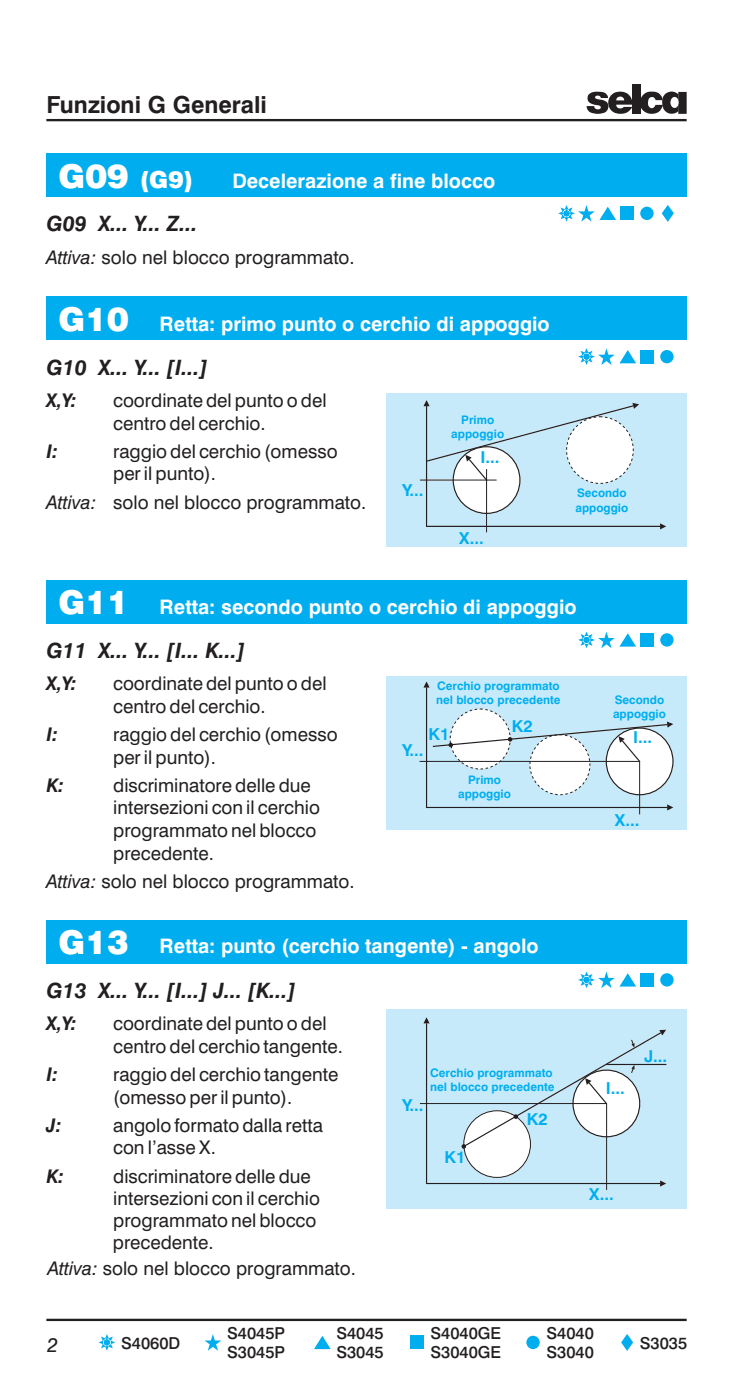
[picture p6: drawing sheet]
<svg xmlns="http://www.w3.org/2000/svg" width="110mm" height="210mm" viewBox="0 0 110 210" stroke-linecap="round" stroke-linejoin="round" font-family="sans-serif">
<path d="M7 198h96" fill="none" stroke="#231f20" stroke-width=".35"/>
<g fill="#00aeef">
<path d="M94 200.1l.9 1.3-.9 1.3-.9-1.3z" fill-rule="evenodd"/>
<path d="M48.3 200.4l1.3 2h-2.5z" fill-rule="evenodd"/>
<path d="M15.1 200.5l2.2 .9-2.2 .9 .9-2.1 .9 2.1-2.1-.9 2.1-.9-.9 2.2z" fill-rule="evenodd"/>
<path d="M84.1 31.1l2.1 .9-2.1 .9 .8-2.1 .9 2.1-2.1-.9 2.1-.9-.9 2.2z" fill-rule="evenodd"/>
<path d="M91.1 31l1.3 2h-2.5z" fill-rule="evenodd"/>
<path d="M100.1 30.7l.9 1.3-.9 1.3-.9-1.3z" fill-rule="evenodd"/>
<circle cx="79.9" cy="201.4" r="1"/>
<circle cx="97" cy="32" r="1"/>
</g>
<g fill="#00aeef">
<path d="M30.7 201.1h.9l.3-.9 .3 .9h1l-.8 .6 .3 1-.8-.6-.8 .6 .3-1z"/>
<path d="M61.5 200.4h2v2h-2z"/>
<path d="M7 23h96v6.5h-96z"/>
<path d="M86.7 31.7h.9l.3-.9 .3 .9h1l-.8 .6 .3 1-.8-.6-.7 .6 .3-1z"/>
<path d="M93 31h2v2h-2z"/>
</g>
<path d="M7 18h96" fill="none" stroke="#231f20" stroke-width=".35"/>
<path d="M94.8 12.7h1.2v4.4h-1.2z" fill="#231f20"/>
<g fill="#231f20">
<path d="M91.6 14.4a1.73 1.73 0 0 0-.1 2.1 1.73 1.73 0 0 0 2.1 .5 1.81 1.81 0 0 0 1.2-1h-1.3a.62 .62 0 0 1-.7 .3 .62 .62 0 0 1-.4-.6h2.4a1.84 1.84 0 0 0-1.1-1.9 1.84 1.84 0 0 0-2.1 .6zM92.5 14.7a.6 .6 0 0 1 .6-.2 .6 .6 0 0 1 .5 .6h-1.2z" fill-rule="evenodd"/>
<path d="M88.3 14.2a2.37 2.37 0 0 1 2.7 0l.2 .5h-1.1l-.1-.1a.46 .46 0 0 0-.8 0l.3 .3a1.63 1.63 0 0 1 1.7 .8 1.13 1.13 0 0 1-1.2 1.4 1.76 1.76 0 0 1-2-.8v-.4h1.1a.55 .55 0 0 0 .3 .5 .55 .55 0 0 0 .6-.1l.1-.2-.2-.2-1-.2a.92 .92 0 0 1-.6-1.5z" fill-rule="evenodd"/>
<path d="M96.4 14.3a1.81 1.81 0 0 1 2.9 .4v.3h-1a.58 .58 0 0 0-.7-.4 .58 .58 0 0 0-.4 .7 .66 .66 0 0 0 .7 .9l.4-.5h1.1a1.72 1.72 0 0 1-2.5 1.2 1.72 1.72 0 0 1-.5-2.6z" fill-rule="evenodd"/>
<path d="M101.7 13.8h1.3v3.3h-1.3z" fill-rule="evenodd"/>
<path d="M99.7 14.1a1.46 1.46 0 0 1 2 .1v.9a.62 .62 0 0 0-.8-.5 .62 .62 0 0 0-.4 .8 .62 .62 0 0 0 .5 .8 .62 .62 0 0 0 .7-.5v1a1.48 1.48 0 0 1-1.7 .2 1.48 1.48 0 0 1-.7-1.6v-.5z" fill-rule="evenodd"/>
</g>
<g fill="#00aeef">
<path d="M7 44.5h96v6.5h-96z"/>
<path d="M89.7 53.2h.9l.3-.9 .3 .9h1l-.8 .6 .3 1-.8-.6-.7 .6 .3-1z"/>
<path d="M96 52.5h2v2h-2z"/>
</g>
<g fill="#00aeef">
<path d="M87.1 52.6l2.1 .9-2.1 .9 .8-2.1 .9 2.1-2.1-.9 2.1-.9-.9 2.2z" fill-rule="evenodd"/>
<path d="M94.1 52.5l1.3 2h-2.5z" fill-rule="evenodd"/>
<circle cx="100" cy="53.5" r="1"/>
</g>
<path d="M58 59h45v23h-45z" fill="#c7eafb"/>
<path d="M64 60.9v18.1" fill="none" stroke="#231f20" stroke-width=".18"/>
<path d="M64 60l.4 .9h-.9z" fill="#231f20"/>
<path d="M63.9 79h35.1" fill="none" stroke="#231f20" stroke-width=".18"/>
<path d="M99 78.5l.9 .5-.9 .4z" fill="#231f20"/>
<path d="M95 60.9l-31 8.3" fill="none" stroke="#231f20" stroke-width=".18"/>
<path d="M94.8 60.4l1 .3-.7 .6z" fill="#231f20"/>
<circle cx="73" cy="72" r="5" fill="#fff"/>
<g fill="none" stroke="#231f20" stroke-width=".18">
<path d="M70.4 68.9l2.6 3.2"/>
<circle cx="73" cy="72" r="5"/>
</g>
<path d="M69.8 68.2l.9 .4-.7 .6z" fill="#231f20"/>
<path d="M63 72h11.5M73 70.4v9.5" fill="none" stroke="#231f20" stroke-width=".15"/>
<circle cx="90" cy="67.5" r="5" fill="#fff"/>
<circle cx="90" cy="67.5" r="5" fill="none" stroke="#231f20" stroke-width=".15" stroke-dasharray=".4 .4" stroke-linecap="butt"/>
<g fill="#00aeef">
<path d="M7 87h96v6.5h-96z"/>
<path d="M89.7 95.7h.9l.3-.9 .3 .9h1l-.8 .6 .3 1-.8-.6-.7 .6 .3-1z"/>
<path d="M96 95h2v2h-2z"/>
</g>
<g fill="#00aeef">
<path d="M87.1 95.1l2.1 .9-2.1 .9 .8-2.1 .9 2.1-2.1-.9 2.1-.9-.9 2.2z" fill-rule="evenodd"/>
<path d="M94.1 95l1.3 2h-2.5z" fill-rule="evenodd"/>
<circle cx="100" cy="96" r="1"/>
</g>
<path d="M58 101.5h45v23h-45z" fill="#c7eafb"/>
<path d="M64 103.1v18.1" fill="none" stroke="#231f20" stroke-width=".18"/>
<path d="M64 102.2l.4 1h-.9z" fill="#231f20"/>
<path d="M63.9 121.1h36.1" fill="none" stroke="#231f20" stroke-width=".18"/>
<path d="M100 120.7l1 .4-1 .5z" fill="#231f20"/>
<circle cx="95.9" cy="114.2" r="5" fill="#fff"/>
<g fill="none" stroke="#231f20" stroke-width=".18">
<path d="M93.3 111.1l2.6 3.2"/>
<circle cx="95.9" cy="114.2" r="5"/>
</g>
<path d="M92.7 110.4l1 .5-.7 .5z" fill="#231f20"/>
<path d="M95.9 114.2v8" fill="none" stroke="#231f20" stroke-width=".15"/>
<circle cx="84" cy="114.7" r="4.5" fill="#fff"/>
<circle cx="84" cy="114.7" r="4.5" fill="none" stroke="#231f20" stroke-width=".15" stroke-dasharray=".4 .4" stroke-linecap="butt"/>
<circle cx="72" cy="110.9" r="4.5" fill="#fff"/>
<circle cx="72" cy="110.9" r="4.5" fill="none" stroke="#231f20" stroke-width=".15" stroke-dasharray=".4 .4" stroke-linecap="butt"/>
<path d="M100 108.7l-35.1 3.3" fill="none" stroke="#231f20" stroke-width=".18"/>
<path d="M100 108.3l1 .3-.9 .6z" fill="#231f20"/>
<g fill="#231f20" stroke="#231f20" stroke-width=".18">
<circle cx="67.6" cy="111.8" r=".25"/>
<circle cx="76.5" cy="110.9" r=".25"/>
</g>
<path d="M62.9 114.2h33" fill="none" stroke="#231f20" stroke-width=".15"/>
<g fill="#00aeef">
<path d="M7 138h96v6.5h-96z"/>
<path d="M89.7 146.7h.9l.3-.9 .3 .9h1l-.8 .6 .3 1-.8-.6-.7 .6 .3-1z"/>
<path d="M96 146h2v2h-2z"/>
</g>
<g fill="#00aeef">
<path d="M87.1 146.1l2.1 .9-2.1 .9 .8-2.1 .9 2.1-2.1-.9 2.1-.9-.9 2.2z" fill-rule="evenodd"/>
<path d="M94.1 146l1.3 2h-2.5z" fill-rule="evenodd"/>
<circle cx="100" cy="147" r="1"/>
</g>
<path d="M58 151.4h45v30h-45z" fill="#c7eafb"/>
<path d="M64 153.5v24.1" fill="none" stroke="#231f20" stroke-width=".18"/>
<path d="M64 152.6l.4 .9h-.9z" fill="#231f20"/>
<path d="M63.9 177.6h35.1" fill="none" stroke="#231f20" stroke-width=".18"/>
<path d="M99 177.1l.9 .5-.9 .4z" fill="#231f20"/>
<circle cx="90.9" cy="165.5" r="5" fill="#fff"/>
<g fill="none" stroke="#231f20" stroke-width=".18">
<path d="M88.3 162.5l2.6 3.1"/>
<circle cx="90.9" cy="165.5" r="5"/>
</g>
<path d="M87.7 161.8l1 .4-.7 .6z" fill="#231f20"/>
<path d="M63 165.6h28M91 165.5v13" fill="none" stroke="#231f20" stroke-width=".15"/>
<circle cx="74.5" cy="171.6" r="5" fill="#fff"/>
<circle cx="74.5" cy="171.6" r="5" fill="none" stroke="#231f20" stroke-width=".15"/>
<path d="M99.1 154.9l-29.5 17.1" fill="none" stroke="#231f20" stroke-width=".18"/>
<path d="M98.8 154.5h1.1l-.6 .8z" fill="#231f20"/>
<g fill="#231f20" stroke="#231f20" stroke-width=".18">
<circle cx="69.5" cy="172" r=".25"/>
<circle cx="77.3" cy="167.5" r=".25"/>
</g>
<path d="M90.9 159.7h9" fill="none" stroke="#231f20" stroke-width=".18"/>
<path d="M94.9 160.4l-.2 .6" fill="none" stroke="#231f20" stroke-width=".15"/>
<path d="M95.1 159.8v.7l-.4-.2z" fill="#231f20"/>
<path d="M94.7 156l.2 .6" fill="none" stroke="#231f20" stroke-width=".15"/>
<path d="M94.7 156.7l.4-.2v.7z" fill="#231f20"/>
<g font-size="4.9" fill="#fff">
<text x="8.8" y="28.2">G09</text>
<text x="8.8" y="49.7">G10</text>
<text x="8.8" y="92.2">G11</text>
<text x="8.8" y="143.2">G13</text>
</g>
<text font-size="3.5" fill="#231f20" x="7" y="17">Funzioni G Generali</text>
<text font-size="3.5" fill="#fff" x="20.9" y="28.2">(G9)</text>
<g font-size="3.2" fill="#231f20">
<text x="7" y="34.7">G09 X... Y... Z...</text>
<text x="7" y="56.2">G10 X... Y... [I...]</text>
<text x="7" y="98.7">G11 X... Y... [I... K...]</text>
<text x="7" y="149.7">G13 X... Y... [I...] J... [K...]</text>
</g>
<g font-size="3" fill="#fff">
<text x="34.8" y="28.1">Decelerazione a fine blocco</text>
<text x="23.9" y="49.6">Retta: primo punto o cerchio di appoggio</text>
<text x="23.9" y="92.1">Retta: secondo punto o cerchio di appoggio</text>
<text x="23.9" y="143">Retta: punto (cerchio tangente) - angolo</text>
</g>
<text font-size="3" fill="#231f20" x="7.1" y="202.9">2</text>
<g font-size="2.8" fill="#231f20">
<text x="7" y="39.6">Attiva: solo nel blocco programmato.</text>
<text x="7" y="61.1">X,Y:</text>
<text x="17" y="61.1">coordinatedelpuntoodel</text>
<text x="17" y="64.5">centrodelcerchio.</text>
<text x="7" y="68.7">I:</text>
<text x="17" y="68.7">raggiodelcerchio(omesso</text>
<text x="7" y="76.3">Attiva:</text>
<text x="17" y="72.1">perilpunto).</text>
<text x="17" y="76.3">solo nel blocco programmato.</text>
<text x="7" y="103.6">X,Y:</text>
<text x="17" y="103.6">coordinatedelpuntoodel</text>
<text x="17" y="107">centrodelcerchio.</text>
<text x="7" y="111.2">I:</text>
<text x="17" y="111.2">raggiodelcerchio(omesso</text>
<text x="7" y="118.8">K:</text>
<text x="17" y="114.6">perilpunto).</text>
<text x="17" y="118.8">discriminatoredelledue</text>
<text x="17" y="122.2">intersezioniconilcerchio</text>
<text x="17" y="125.6">programmatonelblocco</text>
<text x="17" y="129">precedente.</text>
<text x="7" y="133.2">Attiva: solo nel blocco programmato.</text>
<text x="7" y="154.6">X,Y:</text>
<text x="17" y="154.6">coordinatedelpuntoodel</text>
<text x="17" y="158">centrodelcerchiotangente.</text>
<text x="7" y="162.2">I:</text>
<text x="17" y="162.2">raggiodelcerchiotangente</text>
<text x="17" y="165.6">(omessoperilpunto).</text>
<text x="7" y="169.8">J:</text>
<text x="17" y="169.8">angoloformatodallaretta</text>
<text x="17" y="173.2">conl’asseX.</text>
<text x="7" y="177.4">K:</text>
<text x="17" y="177.4">discriminatoredelledue</text>
<text x="17" y="180.8">intersezioniconilcerchio</text>
<text x="17" y="184">programmatonelblocco</text>
<text x="7.2" y="191.3">Attiva: solo nel blocco programmato.</text>
<text x="16.9" y="187.4">precedente.</text>
</g>
<g font-size="2.5" fill="#00aeef">
<text x="72" y="69.5">I...</text>
<text x="60.3" y="74.4">Y...</text>
<text x="68.9" y="81.7">X...</text>
<text x="60.3" y="113.4">Y...</text>
<text x="64.3" y="111">K1</text>
<text x="76.7" y="109.8">K2</text>
<text x="94.9" y="111.5">I...</text>
<text x="92.2" y="123.9">X...</text>
<text x="96.6" y="159.4">J...</text>
<text x="60.3" y="166.7">Y...</text>
<text x="90.8" y="164.1">I...</text>
<text x="79" y="168.7">K2</text>
<text x="66.7" y="174.5">K1</text>
<text x="88.3" y="180.1">X...</text>
</g>
<g font-size="2.5" fill="#231f20">
<text x="18.2" y="202.4">S4060D</text>
<text x="34.1" y="200.8">S4045P</text>
<text x="34.1" y="203.8">S3045P</text>
<text x="50.4" y="200.8">S4045</text>
<text x="50.4" y="203.8">S3045</text>
<text x="64.5" y="200.8">S4040GE</text>
<text x="64.5" y="203.8">S3040GE</text>
<text x="81.9" y="200.8">S4040</text>
<text x="81.9" y="203.8">S3040</text>
<text x="95.9" y="202.4">S3035</text>
</g>
<g font-size="1.8" fill="#00aeef">
<text x="67.7" y="65.8">appoggio</text>
<text x="69.2" y="63.6">Primo</text>
<text x="86.3" y="76.7">appoggio</text>
<text x="86.5" y="74.6">Secondo</text>
<text x="65.4" y="105.6">nel blocco precedente</text>
<text x="65.5" y="103.5">Cerchio programmato</text>
<text x="91.9" y="107.7">appoggio</text>
<text x="92.2" y="105.6">Secondo</text>
<text x="68.7" y="119.7">appoggio</text>
<text x="70.2" y="117.6">Primo</text>
<text x="64.5" y="161.6">Cerchio programmato</text>
<text x="64.5" y="163.7">nel blocco precedente</text>
</g>
</svg>
